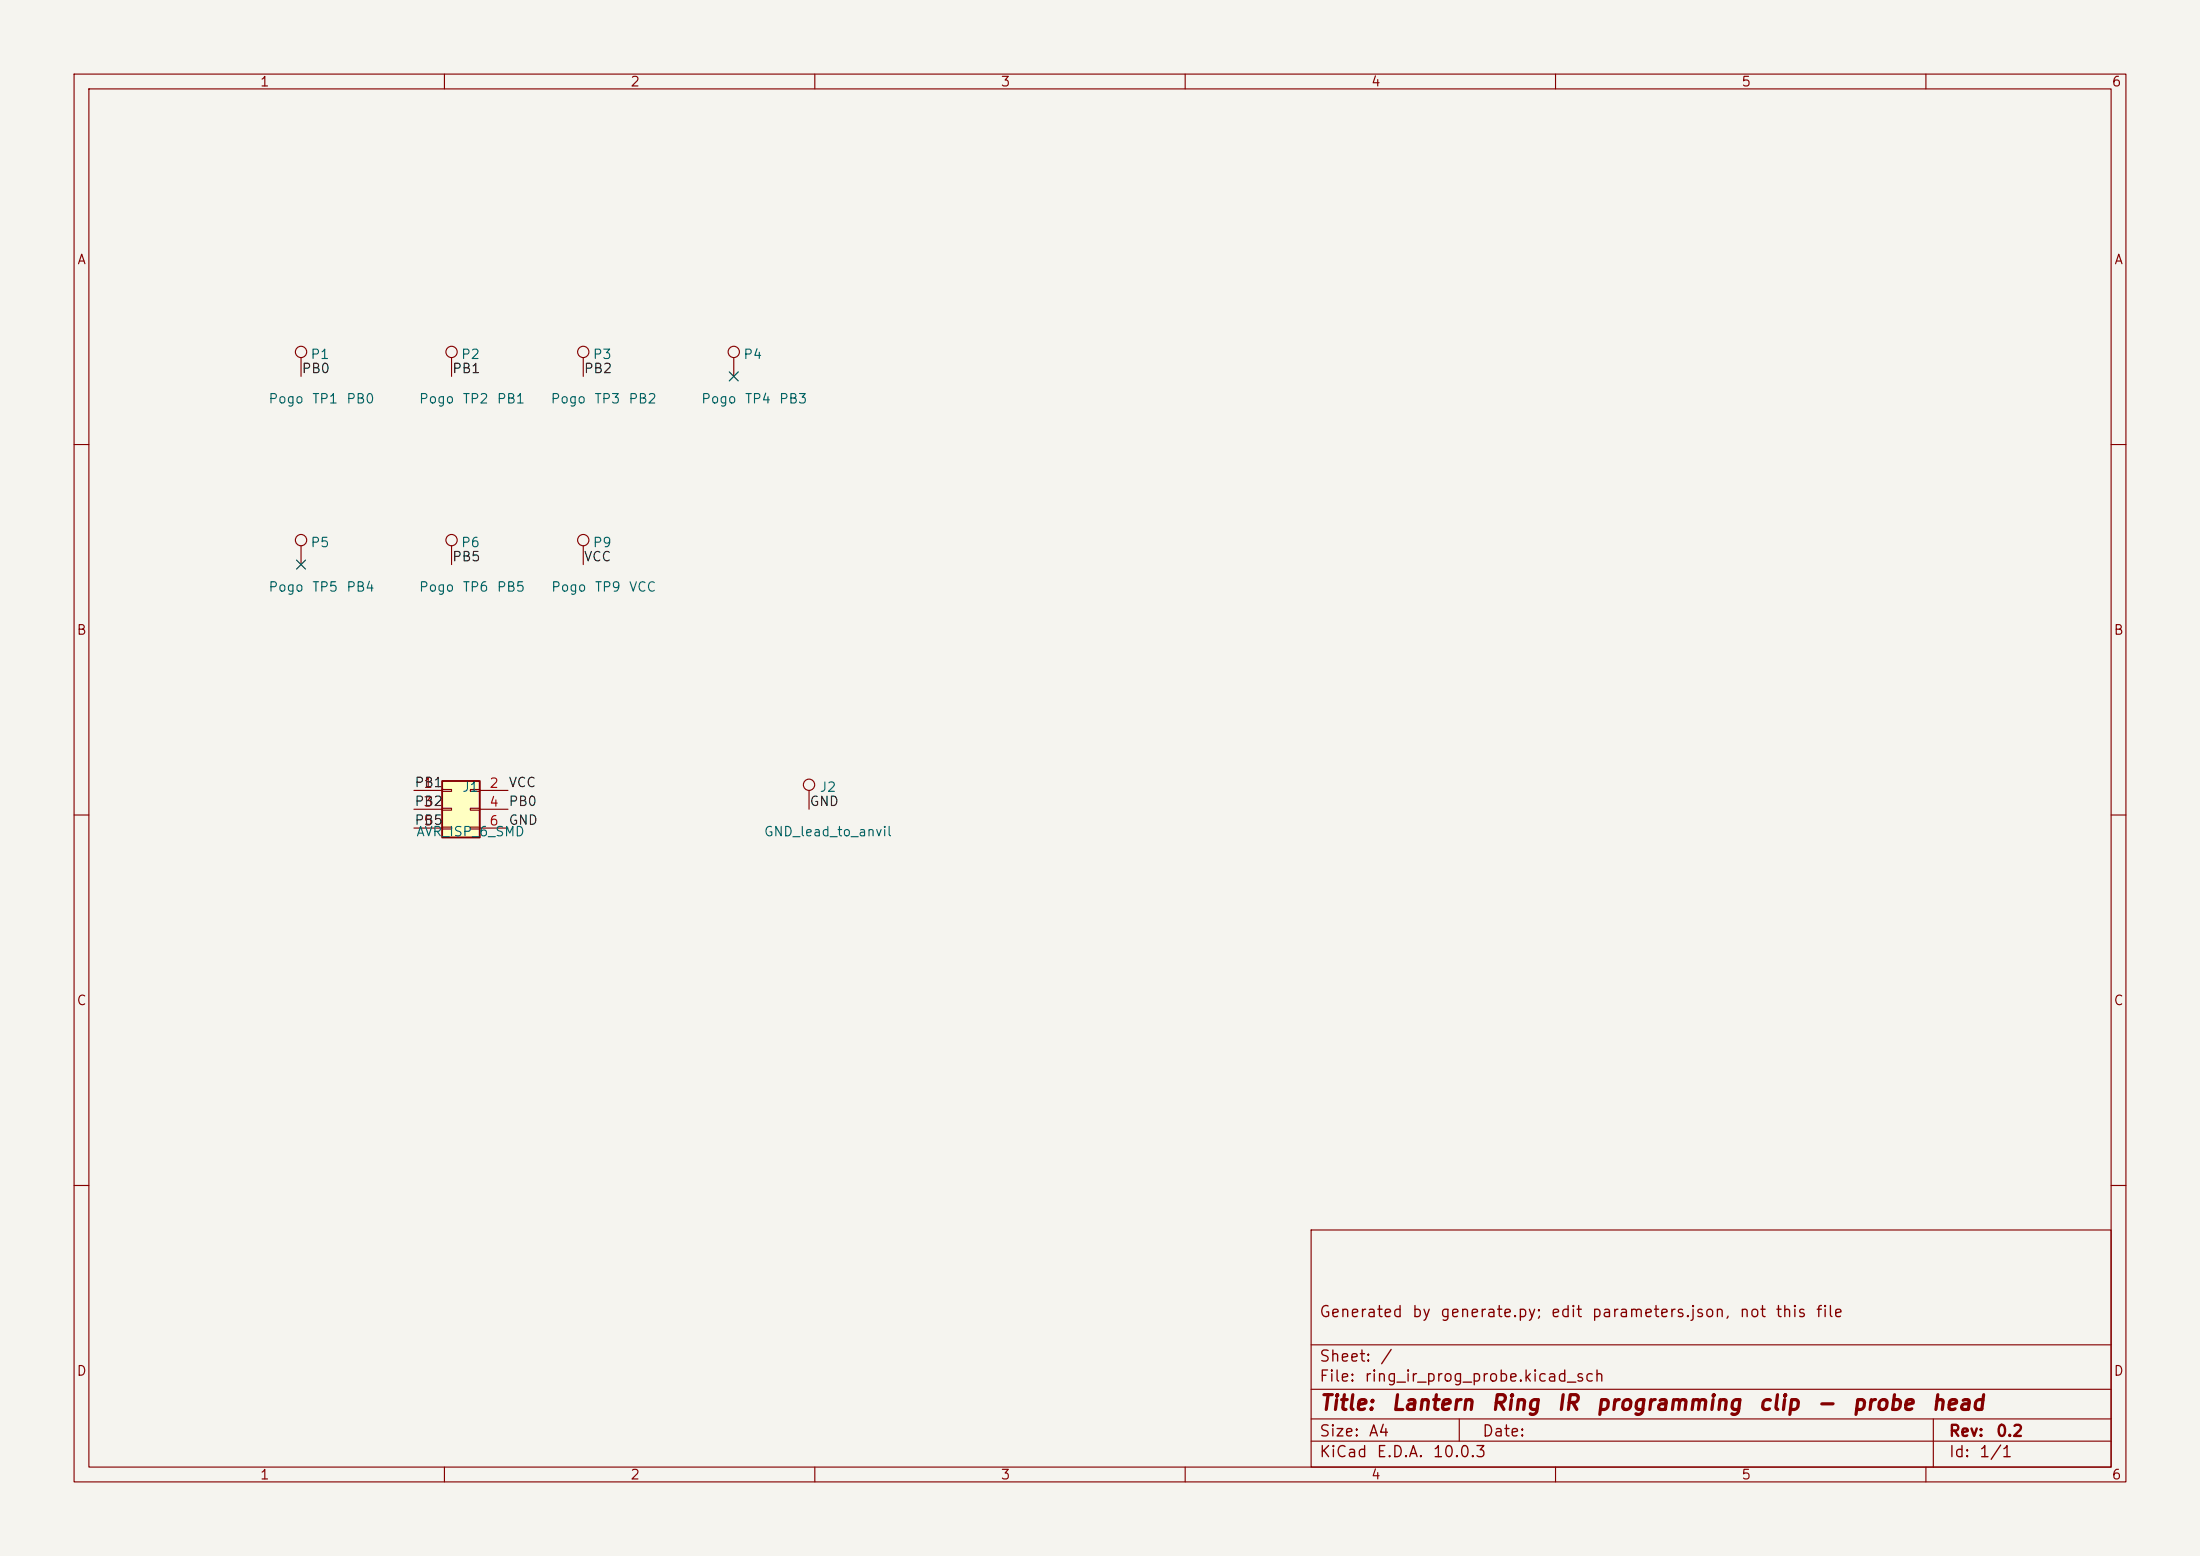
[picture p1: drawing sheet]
<svg xmlns="http://www.w3.org/2000/svg" width="297mm" height="210mm" viewBox="0 0 297 210" stroke-linecap="round" stroke-linejoin="round" font-family="sans-serif">
<path d="M0 0h297v210h-297z" fill="#f5f4ef" stroke="#f5f4ef" stroke-width=".14"/>
<g fill="none" stroke="#840000" stroke-width=".15">
<path d="M10 10h277v190h-277zM12 12h273v186h-273zM60 10v2M110 10v2M160 10v2M210 10v2M260 10v2M78.7 48.3v2.5M99.1 48.3v2.5M10 60h2M40.6 73.7v2.5M61 73.7v2.5"/>
<path d="M78.7 73.7v2.5M285 60h2M10 110h2M285 110h2M10 160h2M177 166h108v32h-108zM285 160h2M60 198v2M110 198v2M160 198v2M177 194.5h108M177 191.5h108"/>
<path d="M177 187.5h108M177 181.5h108M197 191.5v3M210 198v2M260 198v2M261 191.5v6.5"/>
<circle cx="78.7" cy="47.5" r=".76"/>
<circle cx="99.1" cy="47.5" r=".76"/>
<circle cx="40.6" cy="72.9" r=".76"/>
<circle cx="61" cy="72.9" r=".76"/>
<circle cx="78.7" cy="72.9" r=".76"/>
</g>
<path d="M59.7 105.4h5.1v7.6h-5.1z" fill="#ffffc2"/>
<path d="M59.7 105.4h5.1v7.6h-5.1z" fill="none" stroke="#840000" stroke-width=".25"/>
<g fill="none" stroke="#840000" stroke-width=".15">
<path d="M40.6 48.3v2.5M61 48.3v2.5M55.9 106.7h3.8M55.9 109.2h3.8M55.9 111.8h3.8M59.7 106.6h1.3v.2h-1.3zM59.7 109.1h1.3v.2h-1.3zM59.7 111.6h1.3v.3h-1.3zM63.5 106.6h1.3v.2h-1.3zM63.5 109.1h1.3v.2h-1.3zM63.5 111.6h1.3v.3h-1.3zM64.8 106.7h3.8"/>
<path d="M64.8 109.2h3.8M64.8 111.8h3.8M109.2 106.7v2.5"/>
<circle cx="40.6" cy="47.5" r=".76"/>
<circle cx="61" cy="47.5" r=".76"/>
<circle cx="109.2" cy="105.9" r=".76"/>
</g>
<path d="M98.5 50.2l1.2 1.2M99.7 50.2l-1.2 1.2M40 75.6l1.2 1.2M41.2 75.6l-1.2 1.2" fill="none" stroke="#000084" stroke-width=".15"/>
<g font-size="2" fill="#840000">
<text x="178" y="190.8">Title:</text>
<text x="187.7" y="190.8">Lantern</text>
<text x="201.1" y="190.8">Ring</text>
<text x="210" y="190.8">IR</text>
<text x="215.3" y="190.8">programming</text>
<text x="237.2" y="190.8">clip</text>
<text x="245.1" y="190.8">-</text>
<text x="249.9" y="190.8">probe</text>
<text x="260.6" y="190.8">head</text>
</g>
<g font-size="1.5" fill="#840000">
<text x="178" y="178.2">Generated</text>
<text x="190.5" y="178.2">by</text>
<text x="194.3" y="178.2">generate.py;</text>
<text x="209.3" y="178.2">edit</text>
<text x="214.8" y="178.2">parameters.json,</text>
<text x="234.7" y="178.2">not</text>
<text x="239.6" y="178.2">this</text>
<text x="245" y="178.2">file</text>
<text x="178" y="184.2">Sheet:</text>
<text x="186.2" y="184.2">/</text>
<text x="178" y="186.9">File:</text>
<text x="184.1" y="186.9">ring_ir_prog_probe.kicad_sch</text>
<text x="178" y="197.1">KiCad</text>
<text x="178" y="194.3">Size:</text>
<text x="184.7" y="194.3">A4</text>
<text x="185.7" y="197.1">E.D.A.</text>
<text x="193.3" y="197.1">10.0.3</text>
<text x="200" y="194.3">Date:</text>
<text x="263" y="194.3">Rev:</text>
<text x="263" y="197.1">Id:</text>
<text x="267.1" y="197.1">1/1</text>
<text x="269.4" y="194.3">0.2</text>
</g>
<g font-size="1.3" fill="#840000">
<text x="35" y="12">1</text>
<text x="85" y="12">2</text>
<text x="135" y="12">3</text>
<text x="185" y="12">4</text>
<text x="235" y="12">5</text>
<text x="285" y="12">6</text>
<text x="10.3" y="36">A</text>
<text x="285.3" y="36">A</text>
<text x="10.3" y="86">B</text>
<text x="285.3" y="86">B</text>
<text x="10.3" y="136">C</text>
<text x="285.3" y="136">C</text>
<text x="10.3" y="186">D</text>
<text x="285.3" y="186">D</text>
<text x="35" y="200">1</text>
<text x="85" y="200">2</text>
<text x="135" y="200">3</text>
<text x="185" y="200">4</text>
<text x="235" y="200">5</text>
<text x="285" y="200">6</text>
</g>
<g font-size="1.3" fill="#0f0f0f">
<text x="40.6" y="50.7">PB0</text>
<text x="61" y="50.7">PB1</text>
<text x="78.7" y="50.7">PB2</text>
<text x="61" y="76.1">PB5</text>
<text x="78.7" y="76.1">VCC</text>
<text x="55.9" y="106.6">PB1</text>
<text x="68.6" y="106.6">VCC</text>
<text x="55.9" y="111.6">PB5</text>
<text x="55.9" y="109.1">PB2</text>
<text x="68.6" y="109.1">PB0</text>
<text x="68.6" y="111.6">GND</text>
<text x="109.2" y="109.1">GND</text>
</g>
<g font-size="1.3" fill="#006464">
<text x="41.8" y="48.8">P1</text>
<text x="62.2" y="48.8">P2</text>
<text x="79.9" y="48.8">P3</text>
<text x="100.3" y="48.8">P4</text>
<text x="36.2" y="54.8">Pogo</text>
<text x="42" y="54.8">TP1</text>
<text x="46.7" y="54.8">PB0</text>
<text x="56.5" y="54.8">Pogo</text>
<text x="62.4" y="54.8">TP2</text>
<text x="67" y="54.8">PB1</text>
<text x="74.3" y="54.8">Pogo</text>
<text x="80.1" y="54.8">TP3</text>
<text x="84.8" y="54.8">PB2</text>
<text x="94.6" y="54.8">Pogo</text>
<text x="100.5" y="54.8">TP4</text>
<text x="105.1" y="54.8">PB3</text>
<text x="41.8" y="74.2">P5</text>
<text x="62.2" y="74.2">P6</text>
<text x="79.9" y="74.2">P9</text>
<text x="36.2" y="80.2">Pogo</text>
<text x="42" y="80.2">TP5</text>
<text x="46.7" y="80.2">PB4</text>
<text x="56.5" y="80.2">Pogo</text>
<text x="62.4" y="80.2">TP6</text>
<text x="67" y="80.2">PB5</text>
<text x="74.3" y="80.2">Pogo</text>
<text x="80.2" y="80.2">TP9</text>
<text x="84.8" y="80.2">VCC</text>
<text x="62.3" y="107.2">J1</text>
<text x="110.6" y="107.2">J2</text>
<text x="56.1" y="113.2">AVR_ISP_6_SMD</text>
<text x="103" y="113.2">GND_lead_to_anvil</text>
</g>
<g font-size="1.3" fill="#a90000">
<text x="57.1" y="106.7">1</text>
<text x="66" y="106.7">2</text>
<text x="57.1" y="109.2">3</text>
<text x="57.1" y="111.7">5</text>
<text x="66" y="109.2">4</text>
<text x="66" y="111.7">6</text>
</g>
</svg>
